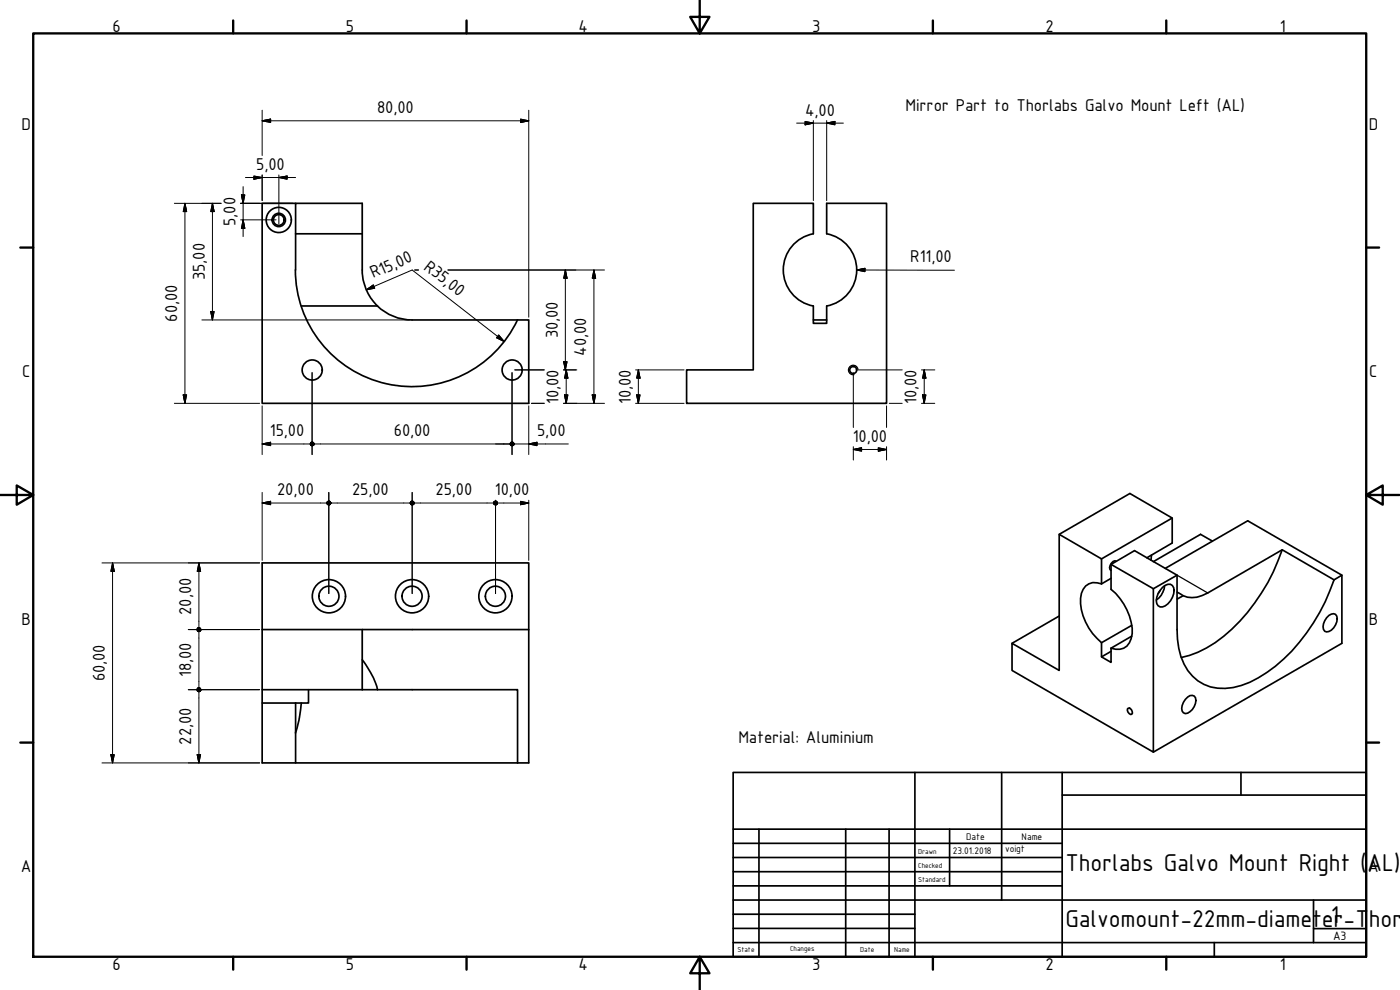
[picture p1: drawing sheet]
<svg xmlns="http://www.w3.org/2000/svg" width="420mm" height="297mm" viewBox="0 0 420 297" stroke-linecap="round" stroke-linejoin="round" font-family="sans-serif">
<!-- layer: Visible (ISO) -->
<g fill="none" stroke="#000" stroke-width=".51">
<path d="M88.7 61h-10v60h80v-25h-35M88.7 70.2h20M226.1 61h18v9.2a11 11 0 0 0-9 10.8 11 11 0 0 0 9 10.8v5.2h4v-5.2a11 11 0 0 0 9-10.8 11 11 0 0 0-9-10.9v-9.1h18v60h-60v-10h20zM88.6 81a35 35 0 0 0 27.4 34.1 35 35 0 0 0 39.3-19.1M88.7 81v-20h20v20a15.1 15.1 0 0 0 4.6 10.8M90.4 91.8h22.9M113.3 91.8a15 15 0 0 0 10.4 4.2M244.1 96h4M351.8 155.4l-21.2 12.3M317.9 160.3l21.2-12.2 12.7 7.3v7.5l-7.6 4.5M330.6 175.2a4.4 4.4 0 0 0-6.3 4.3 17 17 0 0 0 6.3 13.3M333.4 169.3v7.5a17.3 17.3 0 0 1 6.4 13.3 4.8 4.8 0 0 1-3.7 4.7h-1.3l-1.4-.3"/>
<path d="M333.4 169.3l12.7 7.3v49.1l-42.4-24.5v-8.2l14.2 8.2v-40.9l12.7 7.4v7.5M333.4 169.3l7.1-4.1 12.8 7.4v16.3a19.2 19.2 0 0 0 4.6 14 12.9 12.9 0 0 0 12.2 3.4 34.5 34.5 0 0 0 17.6-10.9 60.7 60.7 0 0 0 12.7-21.4M333.4 173.5l-2.8 1.7M335 168.4a1.47 1.47 0 0 0-1.8 1.2l-.2 .7 .4 .9M345.6 166.5l-.2 1.6M348.1 177.2l-.5 .8M348.9 176.3a1.93 1.93 0 0 1 3.3 0 5.3 5.3 0 0 1-3.3 5.8 1.59 1.59 0 0 1-1.9-1.8 6 6 0 0 1 1.9-4zM349.5 175.8a5.8 5.8 0 0 1-2.5 4.2M349.7 170.5l24.8-14.2 28.2 16.3v20.4l-56.6 32.7M353.3 172.6l-7.2 4M355.1 178.7l-1.8 1.1M363.9 162.4l-3.6-2.1-14.2 8.2"/>
<path d="M384.8 165a57.3 57.3 0 0 1-20.1 27.8 27.8 27.8 0 0 1-10.2 4.5M400.4 174l-15.6-9-22.3 12.9M402.7 172.6l-2.3 1.4M78.7 188.9h80M108.7 197.9v.1a27.4 27.4 0 0 1 4.6 8.9M108.7 188.9v18M317.9 184.8l-14.2 8.2M330.6 192.8v4.3l2.8 1.6v-4.2M333.4 195.4l-2.8 1.7M339.7 190.9l-6.3 3.6M339.7 187.6l-9.1 5.2M398.8 184.6l1.4-.5a1.66 1.66 0 0 1 1 2.4 3.1 3.1 0 0 1-3.6 2.9 3.6 3.6 0 0 1 1.2-4.8z"/>
<path d="M78.7 206.9h76.6v22M78.7 210.9h10M88.7 210.9v18h66.6M90.4 210.9a43.8 43.8 0 0 1-1.7 9M92.6 206.9v4h-3.9M338.4 212.6l.3-.1a1.24 1.24 0 0 1 1 1.8 1.24 1.24 0 0 1-1.3-1.7zM355.7 209.9a1.78 1.78 0 0 1 3.1-.6 4.1 4.1 0 0 1-3.1 4.8 1.66 1.66 0 0 1-.9-2.4zM88.7 228.9h-10v-60h80v60h-3.4"/>
<circle cx="83.7" cy="66" r="3.8"/>
<circle cx="83.7" cy="66" r="1.62"/>
<circle cx="83.7" cy="66" r="2"/>
<circle cx="93.7" cy="111" r="3"/>
<circle cx="153.7" cy="111" r="3"/>
<circle cx="256.1" cy="111" r="1.05"/>
<circle cx="98.7" cy="178.9" r="5"/>
<circle cx="98.7" cy="178.9" r="3"/>
<circle cx="123.7" cy="178.9" r="5"/>
<circle cx="123.7" cy="178.9" r="3"/>
<circle cx="148.7" cy="178.9" r="5"/>
<circle cx="148.7" cy="178.9" r="3"/>
</g>
<!-- layer: Visible Narrow (ISO) -->
<path d="M257.5 110.8a1.43 1.43 0 0 0-1.7-1.2 1.43 1.43 0 0 0-1.1 1.7 1.43 1.43 0 0 0 1.6 1.1M353.3 172.6l9.2 5.3" fill="none" stroke="#000" stroke-width=".38"/>
<path d="M353.3 177.7a7.5 7.5 0 0 0 9.2 .2" fill="none" stroke="#000" stroke-width=".51"/>
<!-- layer: Border (ISO) -->
<g fill="none" stroke="#000" stroke-width=".7">
<path d="M10 10h400v277.1h-400zM70 6.1v3.9M140 6.1v3.9M210 0v10l-2.9-4.9h5.8l-2.9 4.9M280 6.1v3.9M350 6.1v3.9M6.1 74.3h3.9M410 74.3h3.9M0 148.5h10l-5-2.8v5.7l5-2.9M410 148.5l5 2.9v-5.7l-5 2.8h10M6.1 222.8h3.9M410 222.8h3.9"/>
<path d="M70 287.1v3.8M140 287.1v3.8M210 287.1l2.9 4.9h-5.8l2.9-4.9v9.9M280 287.1v3.8M350 287.1v3.8"/>
</g>
<!-- layer: Title (ISO) -->
<g fill="none" stroke="#000" stroke-width=".51">
<path d="M220 231.8h190v55.3h-190zM274.6 231.8v55.3M300.6 231.8v38.3M318.8 238.6h91.2M318.8 231.8v55.3M372.4 231.8v6.8M220 253h98.8M220 257.3h98.8M220 248.8h190M227.8 248.8v38.3M253.8 248.8v38.3M266.8 248.8v38.3"/>
<path d="M285 248.8v17M220 261.5h98.8M220 265.8h98.8M220 270.1h190M220 274.3h54.6M220 278.6h54.6M394.2 278.6h15.8M394.2 270.1v12.7M220 282.8h190M364.4 282.8v4.3"/>
</g>
<!-- layer: Dimension (ISO) -->
<g fill="none" stroke="#000" stroke-width=".3">
<path d="M78.7 36.2l2.5-.5v1.1zM78.7 36.2h80M78.7 33.1v13.6M156.2 35.7l2.5 .5-2.5 .6zM158.7 33.1v62.1M239.1 36.9h14M241.6 36.4l2.5 .5-2.5 .6zM244.1 36.2v24M248.1 36.9l2.5-.5v1.1zM248.1 36.2v24M72.5 58.5h1l-.5 2.5zM73 56v15"/>
<path d="M73.7 53.3h15M76.2 52.8l2.5 .5-2.5 .5zM78.7 52.5v7.7M83.7 53.3l2.5-.5v1zM83.7 52.5v14.7M52.3 61h14.1M55.5 61l.5 2.5h-1zM55.5 61v60M63.8 61l.5 2.5h-1.1zM63.8 61v35M72.2 61h15.7M72.2 66h10.7"/>
<path d="M73 66l.5 2.5h-1zM60.6 96h62.3M63.2 93.5h1.1l-.5 2.5zM109.9 87l2.1-1.5 .5 1zM109.9 87l13.8-6 27.6 21.5M124.5 81h1.1M134.4 81h47M169.7 81l.5 2.5h-1zM169.7 81v30M178.2 81l.6 2.5h-1.1zM178.2 81v40M257.1 81l2.5-.5v1z"/>
<path d="M257.1 81l29.3 .1M55 118.5h1l-.5 2.5zM93.7 111.8v24.6M149.7 100.5l1.6 2-2.3-1.2zM153.7 111.8v24.6M154.5 111h8.8M169.1 111h4M169.2 108.5h1l-.5 2.5zM169.4 118.5h1l-.5 2.5zM169.9 111l.5 2.5h-1zM169.9 111v10M177.7 118.5h1.1l-.6 2.5z"/>
<path d="M190.8 111h14.5M191.1 118.5h1l-.5 2.5zM191.6 111l.5 2.5h-1zM191.6 111v10M256.1 111.8v16.5M256.9 111h13.9M276.5 111h4M276.9 118.5h1l-.5 2.5zM277.4 111l.5 2.5h-1zM277.4 111v10M52.3 121h25.6M78.7 133.2l2.5-.5v1z"/>
<path d="M78.7 121.8v14.6M78.7 133.2h14.4M94.3 133.2h58.7M153.7 133.2h16.9M158.7 133.2l2.5-.5v1zM158.7 121.8v14.6M159.5 121h3.8M169.1 121h12.3M190.8 121h14.5M256.1 134.9l2.5-.5v1zM256.1 134.9h10M256.1 134v4"/>
<path d="M263.6 134.4l2.5 .5-2.5 .5zM266.1 121.8v6.5M266.1 134v4M266.9 121h3.9M276.5 121h4M78.7 150.9l2.5-.5v1zM78.7 147.8v20.3M78.7 150.9h19.3M98.7 147.8v30.3M99.3 150.9h23.8M123.7 147.8v30.3M124.3 150.9h23.8"/>
<path d="M148.7 150.1v28M149.3 150.9h9.4M156.2 150.4l2.5 .5-2.5 .5zM158.7 150.1v18M30.6 168.9h47.3M33.8 168.9l.5 2.5h-1zM33.8 168.9v60M59.7 168.9l.5 2.5h-1zM59.7 168.9v19.4M56.5 188.9h21.4M59.7 189.5v16.8M56.5 206.9h21.4"/>
<path d="M59.7 207.6v21.3M30.6 228.9h47.3M33.3 226.4h1l-.5 2.5zM59.2 226.4h1l-.5 2.5z"/>
</g>
<g fill="#000" stroke="#000" stroke-width=".3">
<path d="M78.7 36.2l2.5-.5zM78.7 36.2l2.5-.5v1.1zM156.2 36.8l2.5-.6zM156.2 35.7l2.5 .5-2.5 .6zM241.6 37.5l2.5-.6zM241.6 36.4l2.5 .5-2.5 .6zM248.1 36.9l2.5-.5zM248.1 36.9l2.5-.5v1.1zM72.5 58.5l.5 2.5zM72.5 58.5h1l-.5 2.5zM76.2 53.8l2.5-.5zM76.2 52.8l2.5 .5-2.5 .5z"/>
<path d="M83.7 53.3l2.5-.5zM83.7 53.3l2.5-.5v1zM55.5 61l.5 2.5zM55.5 61l.5 2.5h-1zM63.8 61l.5 2.5zM63.8 61l.5 2.5h-1.1zM73 66l.5 2.5zM73 66l.5 2.5h-1zM63.2 93.5l.6 2.5zM63.2 93.5h1.1l-.5 2.5zM109.9 87l2.1-1.5zM109.9 87l2.1-1.5 .5 1z"/>
<path d="M169.7 81l.5 2.5zM169.7 81l.5 2.5h-1zM178.2 81l.6 2.5zM178.2 81l.6 2.5h-1.1zM257.1 81l2.5-.5zM257.1 81l2.5-.5v1zM55 118.5l.5 2.5zM55 118.5h1l-.5 2.5zM149 101.3l2.3 1.2zM149.7 100.5l1.6 2-2.3-1.2zM169.2 108.5l.5 2.5zM169.2 108.5h1l-.5 2.5z"/>
<path d="M169.4 118.5l.5 2.5zM169.4 118.5h1l-.5 2.5zM169.9 111l.5 2.5zM169.9 111l.5 2.5h-1zM177.7 118.5l.5 2.5zM177.7 118.5h1.1l-.6 2.5zM191.1 118.5l.5 2.5zM191.1 118.5h1l-.5 2.5zM191.6 111l.5 2.5zM191.6 111l.5 2.5h-1zM276.9 118.5l.5 2.5zM276.9 118.5h1l-.5 2.5z"/>
<path d="M277.4 111l.5 2.5zM277.4 111l.5 2.5h-1zM78.7 133.2l2.5-.5zM78.7 133.2l2.5-.5v1zM93.7 132.6l.4 .2 .2 .4zM93.2 132.8l.5-.2 .6 .6zM93.2 132.8l1.1 .4h-1.2zM93.1 133.2h1.2l-1.1 .5zM93.2 133.7l1.1-.5-.6 .6zM93.7 133.8l.6-.6-.2 .5zM94.3 133.2l-.2 .5zM153.7 132.6l.4 .2 .2 .4z"/>
<path d="M153.2 132.8l.5-.2 .6 .6zM153.2 132.8l1.1 .4h-1.3zM153 133.2h1.3l-1.1 .5zM153.2 133.7l1.1-.5-.6 .6zM153.7 133.8l.6-.6-.2 .5zM154.3 133.2l-.2 .5zM158.7 133.2l2.5-.5zM158.7 133.2l2.5-.5v1zM256.1 134.9l2.5-.5zM256.1 134.9l2.5-.5v1zM263.6 135.4l2.5-.5zM263.6 134.4l2.5 .5-2.5 .5z"/>
<path d="M78.7 150.9l2.5-.5zM78.7 150.9l2.5-.5v1zM98.7 150.3l.4 .2 .2 .4zM98.2 150.5l.5-.2 .6 .6zM98.2 150.5l1.1 .4h-1.3zM98 150.9h1.3l-1.1 .5zM98.2 151.4l1.1-.5-.6 .7zM99.3 150.9l-.2 .5-.4 .2zM99.3 150.9l-.2 .5zM123.7 150.3l.4 .2 .2 .4zM123.3 150.5l.4-.2 .6 .6zM123.3 150.5l1 .4h-1.2z"/>
<path d="M123.1 150.9h1.2l-1 .5zM123.3 151.4l1-.5-.6 .7zM123.7 151.6l.6-.7-.2 .5zM124.3 150.9l-.2 .5zM148.7 150.3l.5 .2 .1 .4zM148.3 150.5l.4-.2 .6 .6zM148.3 150.5l1 .4h-1.2zM148.1 150.9h1.2l-1 .5zM148.3 151.4l1-.5-.6 .7zM149.3 150.9l-.1 .5-.5 .2zM149.3 150.9l-.1 .5zM156.2 151.4l2.5-.5z"/>
<path d="M156.2 150.4l2.5 .5-2.5 .5zM33.8 168.9l.5 2.5zM33.8 168.9l.5 2.5h-1zM59.7 168.9l.5 2.5zM59.7 168.9l.5 2.5h-1zM59.7 188.3l.4 .2 .2 .4zM59.2 188.5l.5-.2 .6 .6zM59.2 188.5l1.1 .4h-1.2zM59.1 188.9h1.2l-1.1 .4zM59.2 189.3l1.1-.4-.6 .6zM60.3 188.9l-.2 .4-.4 .2zM60.3 188.9l-.2 .4z"/>
<path d="M59.7 206.3l.4 .2 .2 .4zM59.2 206.5l.5-.2 .6 .6zM59.2 206.5l1.1 .4h-1.2zM59.1 206.9h1.2l-1.1 .5zM59.2 207.4l1.1-.5-.6 .7zM59.7 207.6l.6-.7-.2 .5zM60.3 206.9l-.2 .5zM33.3 226.4l.5 2.5zM33.3 226.4h1l-.5 2.5zM59.2 226.4l.5 2.5zM59.2 226.4h1l-.5 2.5z"/>
</g>
<g font-size="7.9">
<text x="319.8" y="261.4">Thorlabs Galvo Mount Right (</text>
<text x="410.3" y="261.4">AL)</text>
<text x="319.8" y="278.2">Galvomount-22mm-diamete1r-T</text>
<text x="410.8" y="278.2">horl</text>
</g>
<g font-size="5.5">
<text x="33.8" y="9.6">6</text>
<text x="103.8" y="9.6">5</text>
<text x="173.6" y="9.6">4</text>
<text x="243.8" y="9.6">3</text>
<text x="313.8" y="9.6">2</text>
<text x="384.1" y="9.6">1</text>
<text x="113.2" y="33.9">80,00</text>
<text x="241.6" y="34.7">4,00</text>
<text x="271.8" y="33.2">Mirror Part to Thorlabs Galvo Mount Left (AL)</text>
<text x="6.5" y="38.9">D</text>
<text x="410.8" y="38.9">D</text>
<text x="76.9" y="51">5,00</text>
<text x="70.7" y="67.8" transform="rotate(-90 70.7 67.8)">5,00</text>
<text x="61.5" y="84" transform="rotate(-90 61.5 84)">35,00</text>
<text x="112" y="83.6" transform="rotate(-24 112 83.6)">R15,00</text>
<text x="126.9" y="80.6" transform="rotate(38 126.9 80.6)">R35,00</text>
<text x="273.2" y="78.7">R11,00</text>
<text x="53.1" y="96.5" transform="rotate(-90 53.1 96.5)">60,00</text>
<text x="167.4" y="101.5" transform="rotate(-90 167.4 101.5)">30,00</text>
<text x="176" y="106.7" transform="rotate(-90 176 106.7)">40,00</text>
<text x="6.6" y="113.1">C</text>
<text x="410.9" y="113.1">C</text>
<text x="167.6" y="121.1" transform="rotate(-90 167.6 121.1)">10,00</text>
<text x="189.3" y="121.1" transform="rotate(-90 189.3 121.1)">10,00</text>
<text x="275.1" y="121.1" transform="rotate(-90 275.1 121.1)">10,00</text>
<text x="81" y="130.9">15,00</text>
<text x="118.2" y="130.9">60,00</text>
<text x="161.2" y="130.9">5,00</text>
<text x="255.9" y="132.6">10,00</text>
<text x="83.2" y="148.6">20,00</text>
<text x="105.7" y="148.6">25,00</text>
<text x="130.7" y="148.6">25,00</text>
<text x="148.5" y="148.6">10,00</text>
<text x="57.4" y="184.5" transform="rotate(-90 57.4 184.5)">20,00</text>
<text x="6.5" y="187.4">B</text>
<text x="410.8" y="187.4">B</text>
<text x="57.4" y="203.1" transform="rotate(-90 57.4 203.1)">18,00</text>
<text x="31.5" y="204.5" transform="rotate(-90 31.5 204.5)">60,00</text>
<text x="57.4" y="223.4" transform="rotate(-90 57.4 223.4)">22,00</text>
<text x="221.6" y="222.9">Material: Aluminium</text>
<text x="6.3" y="261.7">A</text>
<text x="410.6" y="261.7">A</text>
<text x="33.8" y="290.9">6</text>
<text x="103.8" y="290.9">5</text>
<text x="173.6" y="290.9">4</text>
<text x="243.8" y="290.9">3</text>
<text x="313.8" y="290.9">2</text>
<text x="384.1" y="290.9">1</text>
</g>
<text font-size="3.9" x="400.1" y="282">A3</text>
<g font-size="3.1">
<text x="286" y="256.3">23.01.2018</text>
<text x="290" y="252">Date</text>
<text x="301.6" y="255.7">voigt</text>
<text x="306.6" y="252">Name</text>
</g>
<g font-size="2.3">
<text x="275.6" y="256.3">Drawn</text>
<text x="275.6" y="260.5">Checked</text>
<text x="275.6" y="264.8">Standard</text>
<text x="221.4" y="285.7">State</text>
<text x="237.1" y="285.4">Changes</text>
<text x="258.2" y="285.7">Date</text>
<text x="268.4" y="285.7">Name</text>
</g>
</svg>
